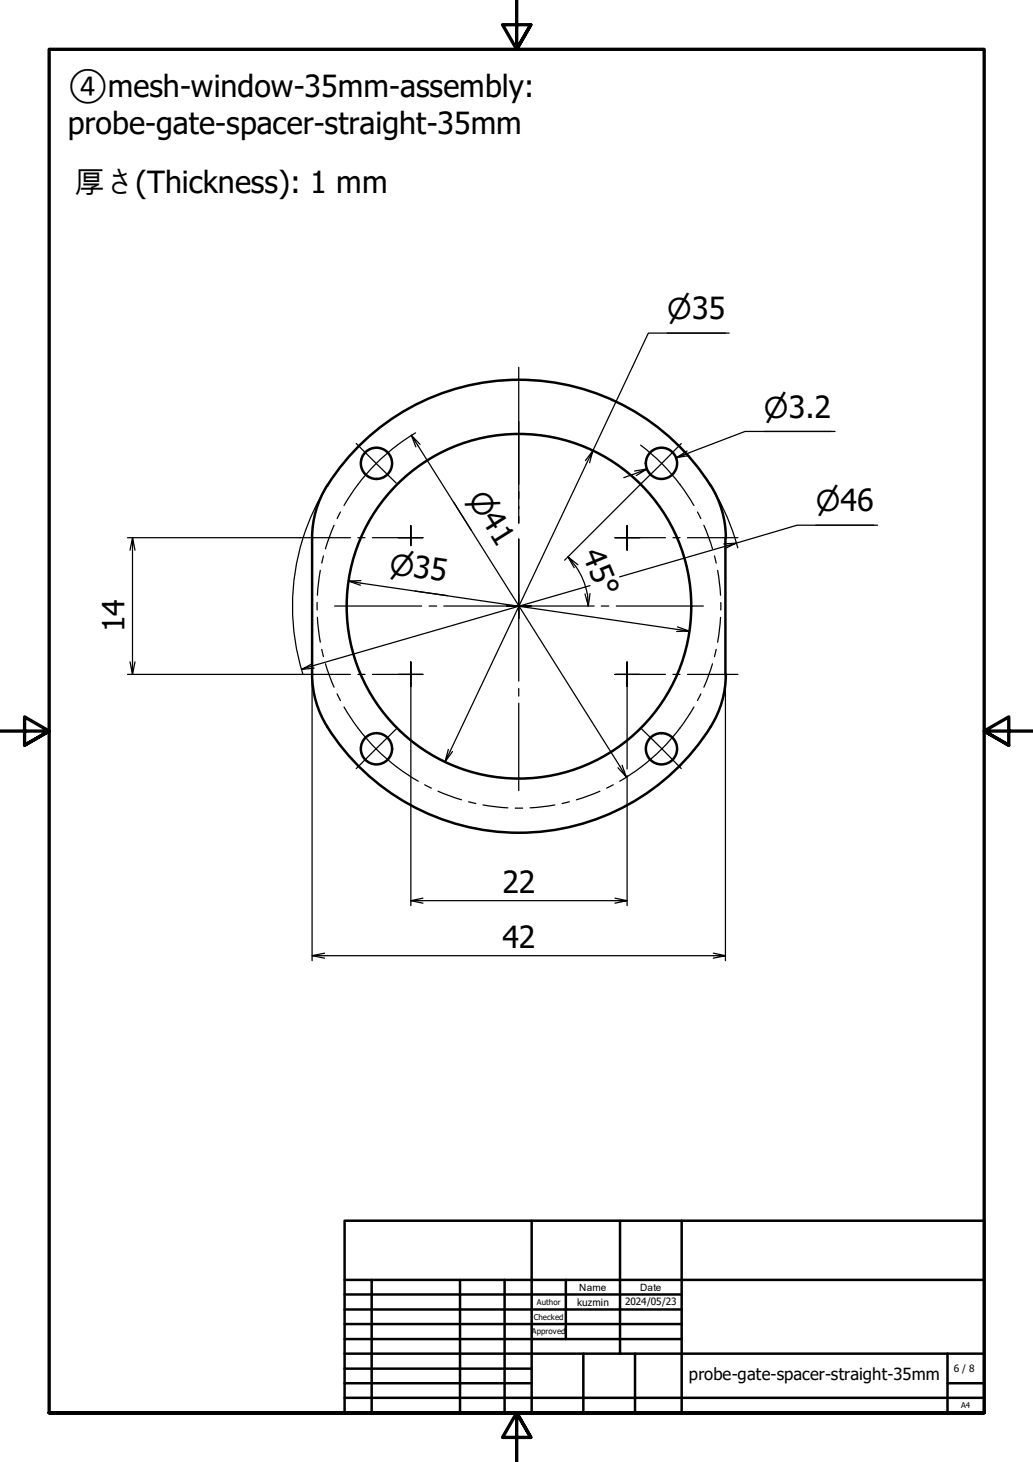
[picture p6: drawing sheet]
<svg xmlns="http://www.w3.org/2000/svg" width="210mm" height="297mm" viewBox="0 0 210 297" stroke-linecap="round" stroke-linejoin="round" font-family="sans-serif">
<!-- layer: Visible (ISO) -->
<g fill="none" stroke="#000" stroke-width=".51">
<path d="M66.5 98.6a20 20 0 0 0-3.1 10.7v27.7M144.4 98.7a46 46 0 0 0-77.9 0M144.4 98.6a20 20 0 0 1 3.1 10.7M147.4 109.2v27.8M63.4 137a20.8 20.8 0 0 0 4.4 12.6 46 46 0 0 0 76.6-1.9M147.5 137a20 20 0 0 1-3.1 10.7"/>
<circle cx="76.5" cy="94.1" r="3.2"/>
<circle cx="134.4" cy="94.1" r="3.2"/>
<circle cx="105.4" cy="123.2" r="35"/>
<circle cx="76.5" cy="152.1" r="3.2"/>
<circle cx="134.4" cy="152.1" r="3.2"/>
</g>
<!-- layer: Border (ISO) -->
<path d="M105 0v10l-2.9-5h5.8l-2.9 5 2.9-5M0 148.5h10l-5-2.8v5.7l5-2.9-5 2.9M210 148.5h-10l5-2.8v5.7l-5-2.9 5 2.9M10 287v-277h190v277h-190h190M107.9 292l-2.9-5 2.9 5h-5.8l2.9-5v10" fill="none" stroke="#000" stroke-width=".68"/>
<!-- layer: Title (ISO) -->
<g fill="none" stroke="#000" stroke-width=".51">
<path d="M70 248h130v39h-130zM108 248v39M126 248v27M138.5 248v39M70 275h130M70 263h68.5M70 266.1h68.5M70 269h68.5M70 272.1h68.5M70 278.1h38M70 260h130M75.5 260v27"/>
<path d="M93.5 260v27M102.5 260v27M115 260v12.1M118.5 275v12M129 275v12M192.5 275v12M70 281h38M70 284h130M192.5 281h7.5"/>
</g>
<!-- layer: Dimension (ISO) -->
<g fill="none" stroke="#000" stroke-width=".25">
<path d="M135.6 67.7h11.8M148.2 67.7h-16.5l-11.2 23.9-1.5 2M66.5 98.7a46 46 0 0 0-4.9 10.5M83.6 88.4l.9 2.4M84.4 87.9l-3.7 2.5M85.3 90.3l-1.7-1.9 43.7 69.4-1.7-1.8M119.8 94l.7-2.4-30.1 63.2 .7-2.5M129.3 96.6l2.2-1.3-4.8 1.8M130.4 98.2l-15.7 15.6M131.5 95.3l-2.6 .4M139.6 91.6l-2.2 1.4 2.4-.9M144.4 98.7a46 46 0 0 1 4.9 10.5"/>
<path d="M155.2 87.7h13.7M169.7 87.7h-18.3l-14 5.3 2.6-.4M25.9 109.2h35.1M26.9 109.2l-.5 2.6M27.4 111.8l-.5-2.6v27.8l-.5-2.5M61.5 109.4a46 46 0 0 0 0 27.5M70.8 118.1l2.4 .8M73.3 118l-2.5 .1 69.2 10.1-2.5 .1M92.2 102.1l3.6 5.6M115.4 113.1l1.3 2.2M117 115.1a14.1 14.1 0 0 1 2.3 5.6M117.4 114.8l-2-1.7 1.6 2"/>
<path d="M119.9 119l-58.6 17 2.2-1.2M147.3 111.4l2.3-1.1-23.7 6.9M149.4 109.4l.5 1.9M165.8 106.7h11.7M178.3 106.7h-16.3l-12.4 3.6-2.5 .2M25.9 137h35.1M27.4 134.5l-.5 2.5M63.4 137.1v58.1M63.8 135.7l-2.5 .3M83.5 139.5v44.5M84.3 120.1l6.6 .9M118.9 120.7l.6 2.4-.1-2.4"/>
<path d="M119.9 120.6l-.4 2.5M127.4 139.5v16.7M137.7 127.4l2.3 .8M147.4 137.1v58.1M91.9 152.7l-1.5 2.1M126.4 155.5l.9 2.3M127.4 157.6v26.4M63.4 194.2l2.6 .5M66 193.7l-2.6 .5h84l-2.5 .5M83.5 183l2.4 .5M85.9 182.5l-2.4 .5h43.9l-2.4 .5M125 182.5l2.4 .5"/>
<path d="M144.9 193.7l2.5 .5"/>
</g>
<!-- layer: Center Mark (ISO) -->
<g fill="none" stroke="#000" stroke-width=".25">
<path d="M105.4 74.6v31.7M72.4 90.1l8.1 8.1M138.4 90.1l-8 8.1M61 109.2h10.2M72.7 109.2h1.5M75.7 109.2h7.8h-2.6M83.5 106.8v2.4v-2.4M83.5 110.9v-1.7v1.7M85.9 109.2h-2.4h2.4M105.4 109.5v28.9M125 109.2h2.4h-2.4M127.4 106.8v2.4v-2.4"/>
<path d="M127.4 111.8v-2.6v2.6M130 109.2h-2.6h7.8M136.7 109.2h1.5M139.7 109.2h10.2M61 137h10.2M68 123.1h17.7M72.7 137h1.5M75.7 137h7.8h-2.6M83.5 134.5v2.5v-2.5M83.5 139.5v-2.5v2.5M85.9 137h-2.4h2.4M87.2 123.1h1.5"/>
<path d="M90.2 123.1h30.5M103 123.1h2.4h-2.4M105.4 125.7v-2.6v2.6M105.4 139.9v1.5M107.9 123.1h-2.5h2.5M122.2 123.1h1.5M125 137h2.4h-2.4M125.2 123.1h17.7M127.4 134.5v2.5v-2.5M127.4 139.5v-2.5v2.5M130 137h-2.6h7.8M136.7 137h1.5"/>
<path d="M139.7 137h10.2M80.5 148.1l-8.1 8.1M105.4 142.9v17.7M130.4 148.1l8 8.1"/>
</g>
<!-- layer: Centerline (ISO) -->
<g fill="none" stroke="#000" stroke-width=".25">
<path d="M80.7 90.4a41 41 0 0 0-10.8 12.3M130.2 90.4a41 41 0 0 1 10.8 12.3M65.1 115.9l-.6 5M65.7 112.9l-.3 1.5M67.9 106.7l-1.8 4.8M69.2 104l-.7 1.4M141.7 104l.7 1.4M143 106.7l1.8 4.8M145.2 112.9l.3 1.5M145.8 115.9l.6 5M64.4 122.4v1.5M64.5 125.4l.6 5.1"/>
<path d="M65.4 131.9l.3 1.5M66.1 134.9l1.8 4.7M144.8 134.9l-1.8 4.7M145.5 131.9l-.3 1.5M146.4 125.4l-.6 5.1M146.5 122.4v1.5M68.5 141l.7 1.3M69.9 143.6a41 41 0 0 0 15.1 15.1M86.3 159.4l1.3 .7M124.6 159.5l-1.3 .6M141 143.6a41 41 0 0 1-15.1 15.1M142.4 141l-.7 1.3"/>
<path d="M89 160.8l4.8 1.7M95.2 162.9l1.5 .3M98.2 163.5l5 .6M104.7 164.2h1.5M112.7 163.5l-5 .6M115.7 162.9l-1.5 .3M121.9 160.8l-4.8 1.7"/>
</g>
<g font-size="6.2">
<text x="13.8" y="19.8">④mesh-window-35mm-assembly:</text>
<text x="13.8" y="27.2">probe-gate-spacer-straight-35mm</text>
<text x="15.2" y="39.2">厚さ(Thickness): 1 mm</text>
<text x="118.2" y="112.6" transform="rotate(68 118.2 112.6)">45°</text>
<text x="25.3" y="128.5" transform="rotate(-90 25.3 128.5)">14</text>
<text x="102.1" y="181.4">22</text>
<text x="102.1" y="192.6">42</text>
</g>
<g font-size="5.8">
<text x="135.6" y="64.9">⌀35</text>
<text x="155.2" y="84.9">⌀3.2</text>
<text x="94.9" y="101.3" transform="rotate(58 94.9 101.3)">⌀41</text>
<text x="165.8" y="103.9">⌀46</text>
<text x="78.9" y="116.5" transform="rotate(8 78.9 116.5)">⌀35</text>
</g>
<text font-size="3.4" x="140" y="280.4">probe-gate-spacer-straight-35mm</text>
<g font-size="2">
<text x="117.7" y="262.2">Name</text>
<text x="130" y="262.2">Date</text>
<text x="117.3" y="265.3">kuzmin</text>
<text x="127" y="265.1">2024/05/23</text>
<text x="193.8" y="278.7">6 / 8</text>
</g>
<g font-size="1.6">
<text x="108.5" y="268.2">Checked</text>
<text x="109.1" y="265.1">Author</text>
<text x="108" y="271">Approved</text>
<text x="195.3" y="286.1">A4</text>
</g>
</svg>
